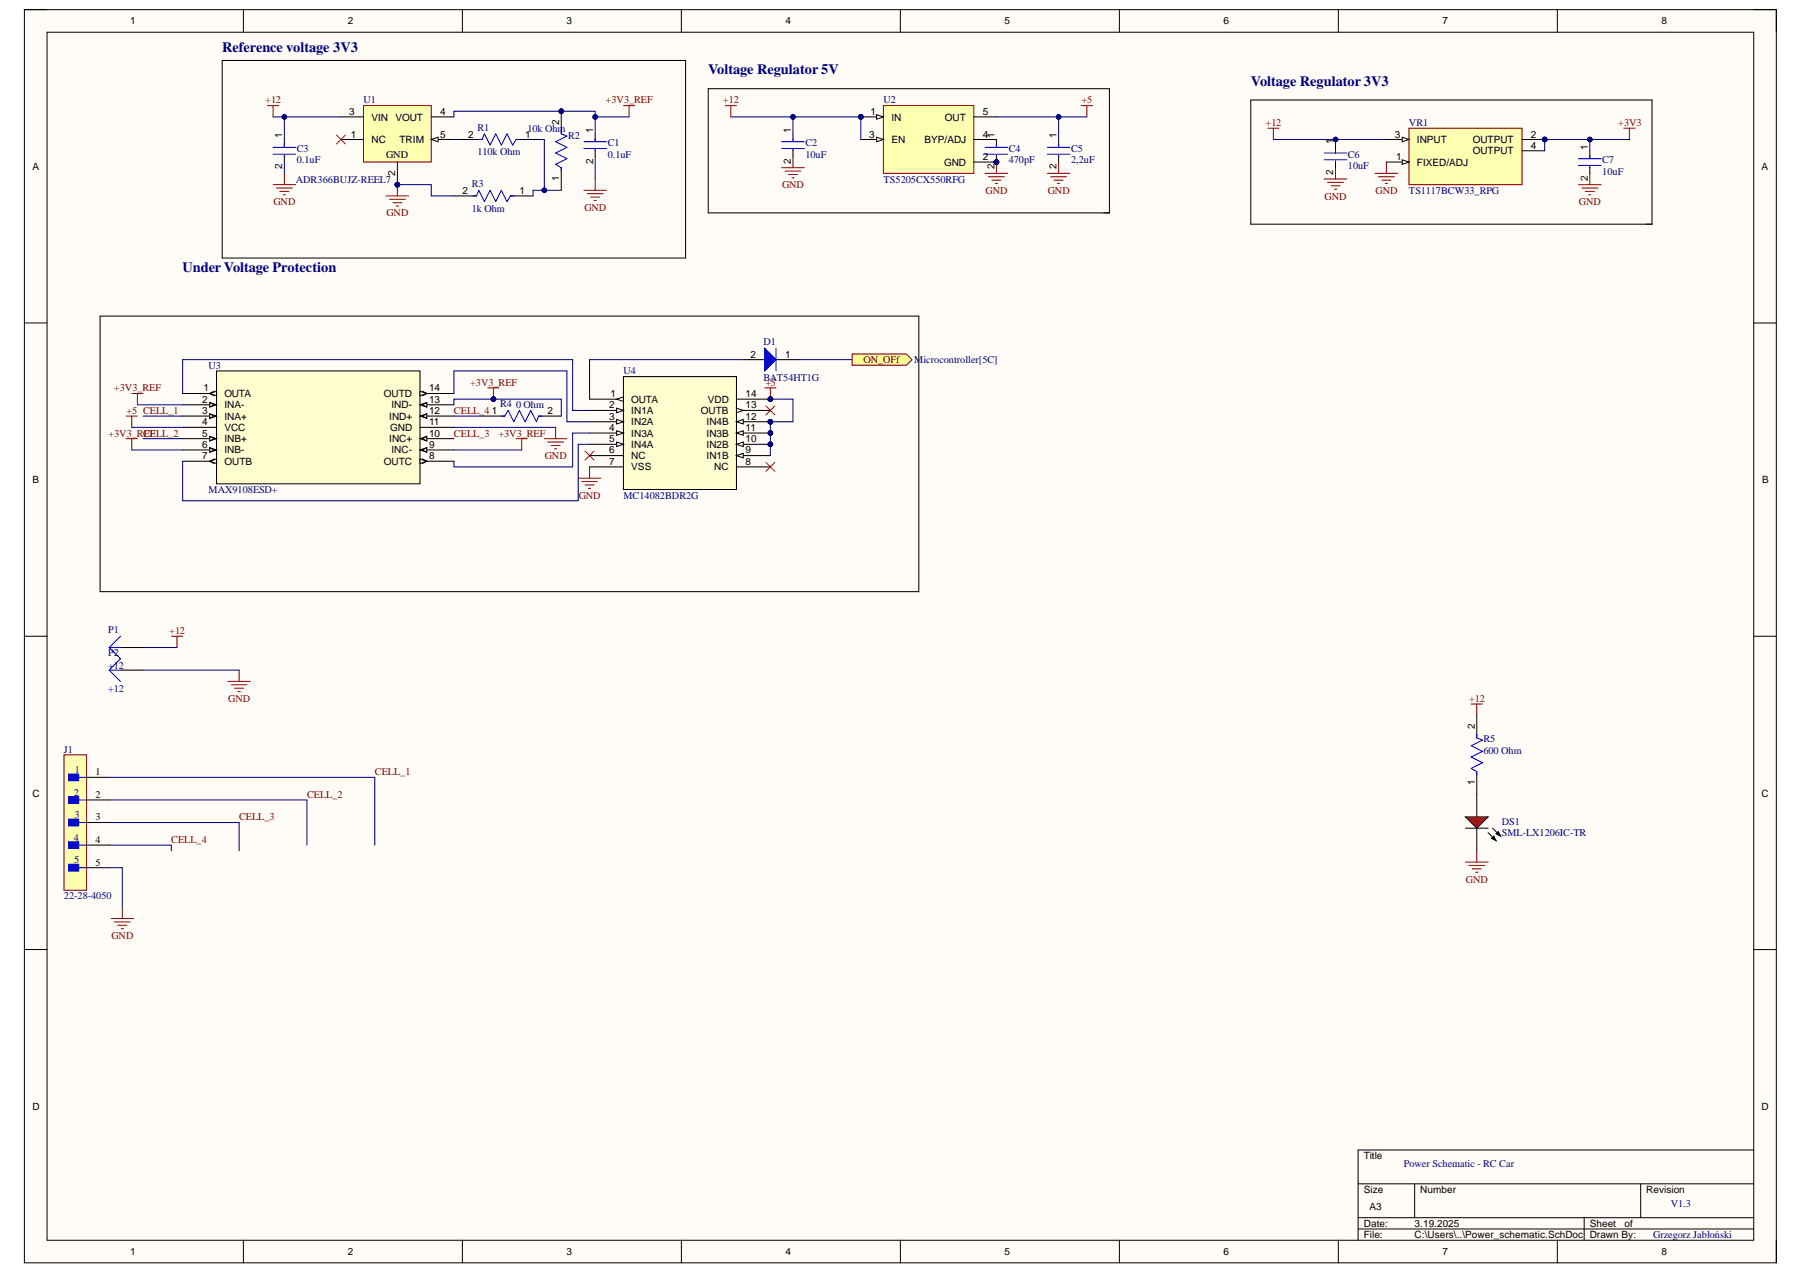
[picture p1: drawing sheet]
# Altium project RC_CarV3.PrjPcb
1 sheet, 22 parts. Net scope: flat (ports and power ports of the same name join across sheets).
Board file: PCBV3.PcbDoc

## Sheet Power_schematic.SchDoc: Power Schematic - RC Car
size A3; DrawnBy: Grzegorz Jabłoński; Revision: V1.3; SheetNumber: 1; SheetTotal: 3

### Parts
C1  0.1uF  [FP-CC0805-0_85-MFG]
C2  10uF  [FP-CC0805-0_85-MFG]
C3  0.1uF  [FP-CC0805-0_85-MFG]
C4  470pF  [FP-CC0805-0_85-MFG]
C5  2,2uF  [FP-CC0805-0_85-MFG]
C6  10uF  [FP-CC0805-0_85-MFG]
C7  10uF  [FP-CC0805-0_85-MFG]
D1  BAT54HT1G  [ONSC-SOD-323-2-477-02_V]
DS1  SML-LX1206IC-TR  [LUMX-SML-LX1206IC_V]
J1  22-28-4050  [FP-22-28-4050-MFG]
P1  +12  [PIN1]
P2  +12  [PIN1]
R1  110k Ohm  [FP-RMCF0805-MFG]
R2  10k Ohm  [FP-RMCF0805-MFG]
R3  1k Ohm  [FP-RMCF0805-MFG]
R4  0 Ohm  [FP-RMCF0805-MFG]
R5  600 Ohm  [FP-RMCF0805-MFG]
U1  ADR366BUJZ-REEL7  [ADI-UJ-5_L]
U2  TS5205CX550RFG  [SOT95P270X125-5N]
U3  MAX9108ESD+  [21-0041B_14]
U4  MC14082BDR2G  [SOIC-14_NB_ONS]
VR1  TS1117BCW33_RPG  [VREG_TS1117BCW50_RPG]

### Blocks framed on the sheet
Reference voltage 3V3: C1 C3 R1-R3 U1

### Ports
ON_OFf (out, see Microcontroller[5C])

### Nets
+3V3: C7.1 VR1.2(OUTPUT) VR1.4(OUTPUT)
+3V3_REF: C1.1 R2.2 R4.2 U1.4(VOUT) U3.2(INA-) U3.6(INB-) U3.9(INC-) U3.13(IND-)
+5: C5.1 U2.5(OUT) U3.4(VCC) U4.9(IN1B) U4.10(IN2B) U4.11(IN3B) U4.12(IN4B) U4.14(VDD)
+12: C2.1 C3.1 C6.1 P1.1 R5.2 U1.3(VIN) U2.1(IN) U2.3(EN) VR1.3(INPUT)
GND: C1.2 C2.2 C3.2 C4.2 C5.2 C6.2 C7.2 DS1.2(K) J1.5 P2.1 R3.2 U1.2(GND) U2.2(GND) U3.11(GND) U4.7(VSS) VR1.1(FIXED/ADJ)
CELL_1: J1.1 U3.3(INA+)
CELL_2: J1.2 U3.5(INB+)
CELL_3: J1.3 U3.10(INC+)
CELL_4: J1.4 R4.1 U3.12(IND+)
NetC4_1: C4.1 U2.4(BYP/ADJ)
NetD1_1: D1.1(K) ; port ON_OFf
NetD1_2: D1.2(A) U4.1(OUTA)
NetDS1_1: DS1.1(A) R5.1
NetR1_1: R1.1 R2.1 R3.1
NetR1_2: R1.2 U1.5(TRIM)
NetU3_1: U3.1(OUTA) U4.2(IN1A)
NetU3_7: U3.7(OUTB) U4.5(IN4A)
NetU3_8: U3.8(OUTC) U4.4(IN3A)
NetU3_14: U3.14(OUTD) U4.3(IN2A)

Not connected (* = marked no-connect by the designer): U1 1(NC)*; U4 6(NC)* 8(NC)* 13(OUTB)*

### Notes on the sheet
- Voltage Regulator 5V
- Voltage Regulator 3V3
- Under Voltage Protection
